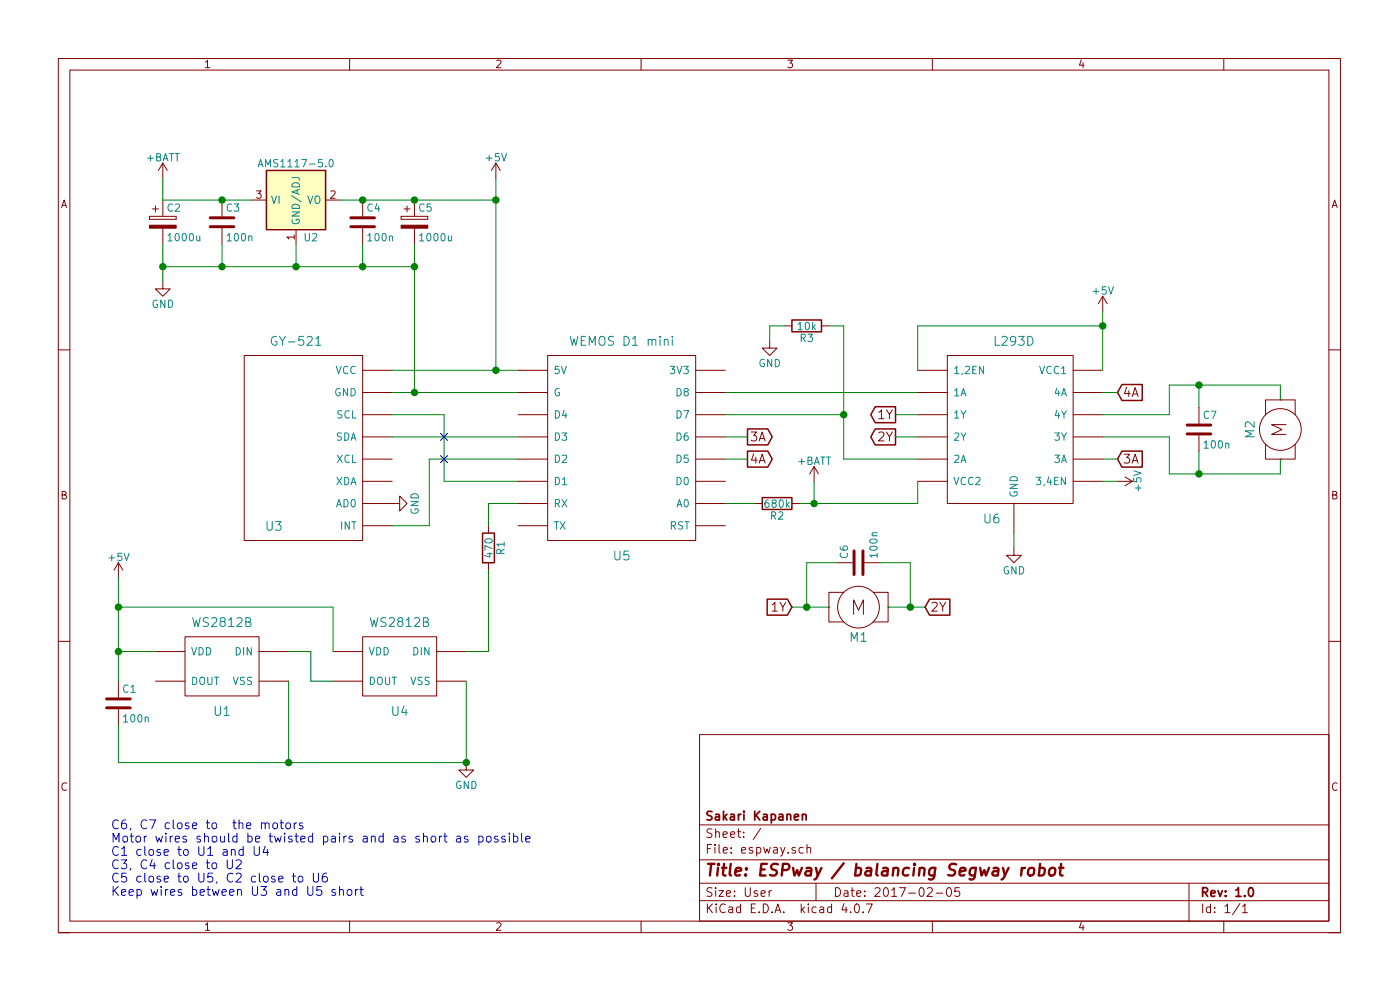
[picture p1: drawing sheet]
EESchema Schematic File Version 2
LIBS:espway-rescue
LIBS:power
LIBS:device
LIBS:transistors
LIBS:conn
LIBS:linear
LIBS:regul
LIBS:74xx
LIBS:cmos4000
LIBS:adc-dac
LIBS:memory
LIBS:xilinx
LIBS:microcontrollers
LIBS:dsp
LIBS:microchip
LIBS:analog_switches
LIBS:motorola
LIBS:texas
LIBS:intel
LIBS:audio
LIBS:interface
LIBS:digital-audio
LIBS:philips
LIBS:display
LIBS:cypress
LIBS:siliconi
LIBS:opto
LIBS:atmel
LIBS:contrib
LIBS:valves
LIBS:d1_mini
LIBS:gy-521
LIBS:ws2812b
LIBS:l293d
LIBS:espway-cache
EELAYER 25 0
EELAYER END
$Descr User 9450 6693
encoding utf-8
Sheet 1 1
Title "ESPway / balancing Segway robot"
Date "2017-02-05"
Rev "1.0"
Comp "Sakari Kapanen"
Comment1 ""
Comment2 ""
Comment3 ""
Comment4 ""
$EndDescr
$Comp
L GY-521 U3
U 1 1
P 2050 3650
F 0 "U3" H 2250 3750 60  0000 C CNN
F 1 "GY-521" H 2100 5000 60  0000 C CNN
F 2 "" H 2250 3750 60  0001 C CNN
F 3 "" H 2250 3750 60  0001 C CNN
	1    2050 3650
	-1   0    0    -1  
$EndComp
$Comp
L +BATT #PWR2
U 1 1
P 1100 1200
F 0 "#PWR2" H 1100 1050 50  0001 C CNN
F 1 "+BATT" H 1100 1340 50  0000 C CNN
F 2 "" H 1100 1200 50  0000 C CNN
F 3 "" H 1100 1200 50  0000 C CNN
	1    1100 1200
	1    0    0    -1  
$EndComp
$Comp
L LM1117-5.0-RESCUE-espway U2
U 1 1
P 2000 1350
F 0 "U2" H 2100 1100 50  0000 C CNN
F 1 "AMS1117-5.0" H 2000 1600 50  0000 C CNN
F 2 "" H 2000 1350 50  0000 C CNN
F 3 "" H 2000 1350 50  0000 C CNN
	1    2000 1350
	1    0    0    -1  
$EndComp
$Comp
L R R1
U 1 1
P 3300 3700
F 0 "R1" V 3380 3700 50  0000 C CNN
F 1 "470" V 3300 3700 50  0000 C CNN
F 2 "" V 3230 3700 50  0000 C CNN
F 3 "" H 3300 3700 50  0000 C CNN
	1    3300 3700
	1    0    0    -1  
$EndComp
$Comp
L ws2812b U4
U 1 1
P 2700 4700
F 0 "U4" H 2700 4600 60  0000 C CNN
F 1 "WS2812B" H 2700 5200 60  0000 C CNN
F 2 "" H 2650 4750 60  0001 C CNN
F 3 "" H 2650 4750 60  0001 C CNN
	1    2700 4700
	1    0    0    -1  
$EndComp
$Comp
L ws2812b U1
U 1 1
P 1500 4700
F 0 "U1" H 1500 4600 60  0000 C CNN
F 1 "WS2812B" H 1500 5200 60  0000 C CNN
F 2 "" H 1450 4750 60  0001 C CNN
F 3 "" H 1450 4750 60  0001 C CNN
	1    1500 4700
	1    0    0    -1  
$EndComp
$Comp
L GND #PWR5
U 1 1
P 3150 5150
F 0 "#PWR5" H 3150 4900 50  0001 C CNN
F 1 "GND" H 3150 5000 50  0000 C CNN
F 2 "" H 3150 5150 50  0000 C CNN
F 3 "" H 3150 5150 50  0000 C CNN
	1    3150 5150
	1    0    0    -1  
$EndComp
$Comp
L GND #PWR4
U 1 1
P 2650 3400
F 0 "#PWR4" H 2650 3150 50  0001 C CNN
F 1 "GND" H 2650 3250 50  0000 C CNN
F 2 "" H 2650 3400 50  0000 C CNN
F 3 "" H 2650 3400 50  0000 C CNN
	1    2650 3400
	0    -1   -1   0   
$EndComp
$Comp
L CP C2
U 1 1
P 1100 1500
F 0 "C2" H 1125 1600 50  0000 L CNN
F 1 "1000u" H 1125 1400 50  0000 L CNN
F 2 "" H 1138 1350 50  0000 C CNN
F 3 "" H 1100 1500 50  0000 C CNN
	1    1100 1500
	1    0    0    -1  
$EndComp
$Comp
L C C3
U 1 1
P 1500 1500
F 0 "C3" H 1525 1600 50  0000 L CNN
F 1 "100n" H 1525 1400 50  0000 L CNN
F 2 "" H 1538 1350 50  0000 C CNN
F 3 "" H 1500 1500 50  0000 C CNN
	1    1500 1500
	1    0    0    -1  
$EndComp
$Comp
L C C4
U 1 1
P 2450 1500
F 0 "C4" H 2475 1600 50  0000 L CNN
F 1 "100n" H 2475 1400 50  0000 L CNN
F 2 "" H 2488 1350 50  0000 C CNN
F 3 "" H 2450 1500 50  0000 C CNN
	1    2450 1500
	1    0    0    -1  
$EndComp
$Comp
L GND #PWR3
U 1 1
P 1100 1900
F 0 "#PWR3" H 1100 1650 50  0001 C CNN
F 1 "GND" H 1100 1750 50  0000 C CNN
F 2 "" H 1100 1900 50  0000 C CNN
F 3 "" H 1100 1900 50  0000 C CNN
	1    1100 1900
	1    0    0    -1  
$EndComp
$Comp
L CP C5
U 1 1
P 2800 1500
F 0 "C5" H 2825 1600 50  0000 L CNN
F 1 "1000u" H 2825 1400 50  0000 L CNN
F 2 "" H 2838 1350 50  0000 C CNN
F 3 "" H 2800 1500 50  0000 C CNN
	1    2800 1500
	1    0    0    -1  
$EndComp
$Comp
L C C1
U 1 1
P 800 4750
F 0 "C1" H 825 4850 50  0000 L CNN
F 1 "100n" H 825 4650 50  0000 L CNN
F 2 "" H 838 4600 50  0000 C CNN
F 3 "" H 800 4750 50  0000 C CNN
	1    800  4750
	1    0    0    -1  
$EndComp
$Comp
L +5V #PWR1
U 1 1
P 800 3900
F 0 "#PWR1" H 800 3750 50  0001 C CNN
F 1 "+5V" H 800 4040 50  0000 C CNN
F 2 "" H 800 3900 50  0000 C CNN
F 3 "" H 800 3900 50  0000 C CNN
	1    800  3900
	1    0    0    -1  
$EndComp
$Comp
L +5V #PWR6
U 1 1
P 3350 1200
F 0 "#PWR6" H 3350 1050 50  0001 C CNN
F 1 "+5V" H 3350 1340 50  0000 C CNN
F 2 "" H 3350 1200 50  0000 C CNN
F 3 "" H 3350 1200 50  0000 C CNN
	1    3350 1200
	1    0    0    -1  
$EndComp
$Comp
L R R2
U 1 1
P 5250 3400
F 0 "R2" V 5330 3400 50  0000 C CNN
F 1 "680k" V 5250 3400 50  0000 C CNN
F 2 "" V 5180 3400 50  0000 C CNN
F 3 "" H 5250 3400 50  0000 C CNN
	1    5250 3400
	0    1    1    0   
$EndComp
$Comp
L d1_mini U5
U 1 1
P 4200 3650
F 0 "U5" H 4200 3550 60  0000 C CNN
F 1 "WEMOS D1 mini" H 4200 5000 60  0000 C CNN
F 2 "" H -3900 13750 60  0001 C CNN
F 3 "" H -3900 13750 60  0001 C CNN
	1    4200 3650
	1    0    0    -1  
$EndComp
$Comp
L L293D U6
U 1 1
P 6850 3400
F 0 "U6" H 6700 3300 60  0000 C CNN
F 1 "L293D" H 6850 4500 60  0000 C CNN
F 2 "" H 6850 2950 60  0001 C CNN
F 3 "" H 6850 2950 60  0001 C CNN
	1    6850 3400
	1    0    0    -1  
$EndComp
$Comp
L +5V #PWR9
U 1 1
P 7450 2100
F 0 "#PWR9" H 7450 1950 50  0001 C CNN
F 1 "+5V" H 7450 2240 50  0000 C CNN
F 2 "" H 7450 2100 50  0000 C CNN
F 3 "" H 7450 2100 50  0000 C CNN
	1    7450 2100
	1    0    0    -1  
$EndComp
$Comp
L GND #PWR8
U 1 1
P 6850 3700
F 0 "#PWR8" H 6850 3450 50  0001 C CNN
F 1 "GND" H 6850 3550 50  0000 C CNN
F 2 "" H 6850 3700 50  0000 C CNN
F 3 "" H 6850 3700 50  0000 C CNN
	1    6850 3700
	1    0    0    -1  
$EndComp
Text GLabel 5050 2950 2    60   Output ~ 0
3A
Text GLabel 5050 3100 2    60   Output ~ 0
4A
$Comp
L +BATT #PWR7
U 1 1
P 5500 3250
F 0 "#PWR7" H 5500 3100 50  0001 C CNN
F 1 "+BATT" H 5500 3390 50  0000 C CNN
F 2 "" H 5500 3250 50  0000 C CNN
F 3 "" H 5500 3250 50  0000 C CNN
	1    5500 3250
	1    0    0    -1  
$EndComp
Text GLabel 7550 3100 2    60   Input ~ 0
3A
Text GLabel 7550 2650 2    60   Input ~ 0
4A
$Comp
L C C7
U 1 1
P 8100 2900
F 0 "C7" H 8125 3000 50  0000 L CNN
F 1 "100n" H 8125 2800 50  0000 L CNN
F 2 "" H 8138 2750 50  0000 C CNN
F 3 "" H 8100 2900 50  0000 C CNN
	1    8100 2900
	1    0    0    -1  
$EndComp
$Comp
L motor M2
U 1 1
P 8450 2900
F 0 "M2" H 8450 2900 60  0000 C CNN
F 1 "motor" H 8450 3300 60  0001 C CNN
F 2 "" H 8450 2900 60  0001 C CNN
F 3 "" H 8450 2900 60  0001 C CNN
	1    8450 2900
	0    1    1    0   
$EndComp
Text GLabel 6050 2800 0    60   Output ~ 0
1Y
Text GLabel 6050 2950 0    60   Output ~ 0
2Y
$Comp
L motor M1
U 1 1
P 5800 4300
F 0 "M1" H 5800 4300 60  0000 C CNN
F 1 "motor" H 5800 4700 60  0001 C CNN
F 2 "" H 5800 4300 60  0001 C CNN
F 3 "" H 5800 4300 60  0001 C CNN
	1    5800 4300
	1    0    0    -1  
$EndComp
$Comp
L C C6
U 1 1
P 5800 3800
F 0 "C6" H 5825 3900 50  0000 L CNN
F 1 "100n" H 5825 3700 50  0000 L CNN
F 2 "" H 5838 3650 50  0000 C CNN
F 3 "" H 5800 3800 50  0000 C CNN
	1    5800 3800
	0    -1   -1   0   
$EndComp
Text GLabel 5350 4100 0    60   Input ~ 0
1Y
Text GLabel 6250 4100 2    60   Input ~ 0
2Y
$Comp
L R R3
U 1 1
P 5450 2200
F 0 "R3" V 5530 2200 50  0000 C CNN
F 1 "10k" V 5450 2200 50  0000 C CNN
F 2 "" V 5380 2200 50  0000 C CNN
F 3 "" H 5450 2200 50  0000 C CNN
	1    5450 2200
	0    1    1    0   
$EndComp
$Comp
L GND #PWR?
U 1 1
P 5200 2300
F 0 "#PWR?" H 5200 2050 50  0001 C CNN
F 1 "GND" H 5200 2150 50  0000 C CNN
F 2 "" H 5200 2300 50  0000 C CNN
F 3 "" H 5200 2300 50  0000 C CNN
	1    5200 2300
	1    0    0    -1  
$EndComp
$Comp
L +5V #PWR?
U 1 1
P 7550 3250
F 0 "#PWR?" H 7550 3100 50  0001 C CNN
F 1 "+5V" H 7550 3390 50  0000 C CNN
F 2 "" H 7550 3250 50  0000 C CNN
F 3 "" H 7550 3250 50  0000 C CNN
	1    7550 3250
	0    1    1    0   
$EndComp
Wire Wire Line
	7550 3250 7450 3250
Wire Wire Line
	5200 2200 5200 2300
Wire Wire Line
	5300 2200 5200 2200
Wire Wire Line
	5700 2200 5600 2200
Wire Wire Line
	6200 2200 7450 2200
Wire Wire Line
	2300 1350 3350 1350
Wire Wire Line
	1100 1800 2800 1800
Connection ~ 5700 2800
Connection ~ 5450 4100
Connection ~ 6150 4100
Wire Wire Line
	6000 4100 6250 4100
Wire Wire Line
	6150 3800 6150 4100
Wire Wire Line
	5950 3800 6150 3800
Wire Wire Line
	5350 4100 5600 4100
Wire Wire Line
	5450 3800 5450 4100
Wire Wire Line
	5650 3800 5450 3800
Wire Wire Line
	5100 3400 4900 3400
Wire Wire Line
	5400 3400 6200 3400
Wire Wire Line
	5700 3100 6200 3100
Wire Wire Line
	6200 2650 4900 2650
Wire Wire Line
	6200 2950 6050 2950
Wire Wire Line
	6200 2800 6050 2800
Connection ~ 8100 3200
Wire Wire Line
	7900 2950 7450 2950
Wire Wire Line
	7900 3200 7900 2950
Wire Wire Line
	8100 3200 8100 3050
Wire Wire Line
	7900 3200 8650 3200
Wire Wire Line
	8650 3200 8650 3100
Connection ~ 8100 2600
Wire Wire Line
	8100 2750 8100 2600
Wire Wire Line
	7900 2800 7450 2800
Wire Wire Line
	7900 2600 7900 2800
Wire Wire Line
	7900 2600 8650 2600
Wire Wire Line
	8650 2600 8650 2700
Wire Wire Line
	7550 3100 7450 3100
Wire Wire Line
	7550 2650 7450 2650
Connection ~ 5500 3400
Wire Wire Line
	5500 3250 5500 3400
Wire Wire Line
	6200 3400 6200 3250
Wire Wire Line
	5050 3100 4900 3100
Wire Wire Line
	5050 2950 4900 2950
Wire Wire Line
	5700 2800 4900 2800
Wire Wire Line
	5700 2200 5700 3100
Wire Wire Line
	6850 3600 6850 3700
Connection ~ 7450 2200
Wire Wire Line
	7450 2100 7450 2500
Wire Wire Line
	6200 2500 6200 2200
Connection ~ 3350 1350
Connection ~ 3350 2500
Wire Wire Line
	3350 1200 3350 2500
Wire Wire Line
	800  5150 3150 5150
Connection ~ 800  4100
Wire Wire Line
	2250 4100 800  4100
Wire Wire Line
	2250 4400 2250 4100
Connection ~ 800  4400
Connection ~ 1950 5150
Wire Wire Line
	800  4900 800  5150
Wire Wire Line
	800  4400 1050 4400
Wire Wire Line
	800  3900 800  4600
Connection ~ 2800 1350
Connection ~ 2450 1800
Connection ~ 2450 1350
Connection ~ 1100 1800
Connection ~ 1500 1800
Wire Wire Line
	1500 1650 1500 1800
Connection ~ 2000 1800
Wire Wire Line
	2000 1650 2000 1800
Wire Wire Line
	2450 1800 2450 1650
Wire Wire Line
	1100 1650 1100 1900
Connection ~ 1500 1350
Wire Wire Line
	1100 1350 1700 1350
Wire Wire Line
	3300 4400 3150 4400
Wire Wire Line
	3300 3850 3300 4400
Wire Wire Line
	2100 4400 1950 4400
Wire Wire Line
	2100 4600 2100 4400
Wire Wire Line
	2250 4600 2100 4600
Connection ~ 3150 5150
Wire Wire Line
	3150 5150 3150 4600
Wire Wire Line
	1950 4600 1950 5150
Wire Wire Line
	3300 3400 3500 3400
Wire Wire Line
	3300 3550 3300 3400
Wire Wire Line
	2650 2650 3500 2650
Wire Wire Line
	2650 2500 3500 2500
Text Notes 750  6050 0    60   ~ 0
C6, C7 close to  the motors\nMotor wires should be twisted pairs and as short as possible\nC1 close to U1 and U4\nC3, C4 close to U2\nC5 close to U5, C2 close to U6\nKeep wires between U3 and U5 short
Wire Wire Line
	1100 1200 1100 1350
Wire Wire Line
	2800 1650 2800 2650
Connection ~ 2800 2650
Connection ~ 2800 1800
Wire Wire Line
	2650 2950 3500 2950
Wire Wire Line
	2900 3100 3500 3100
Wire Wire Line
	2650 2800 3000 2800
Wire Wire Line
	3000 2800 3000 3250
Wire Wire Line
	3000 3250 3500 3250
NoConn ~ 3000 2950
Wire Wire Line
	2650 3550 2900 3550
Wire Wire Line
	2900 3550 2900 3100
NoConn ~ 3000 3100
$EndSCHEMATC
